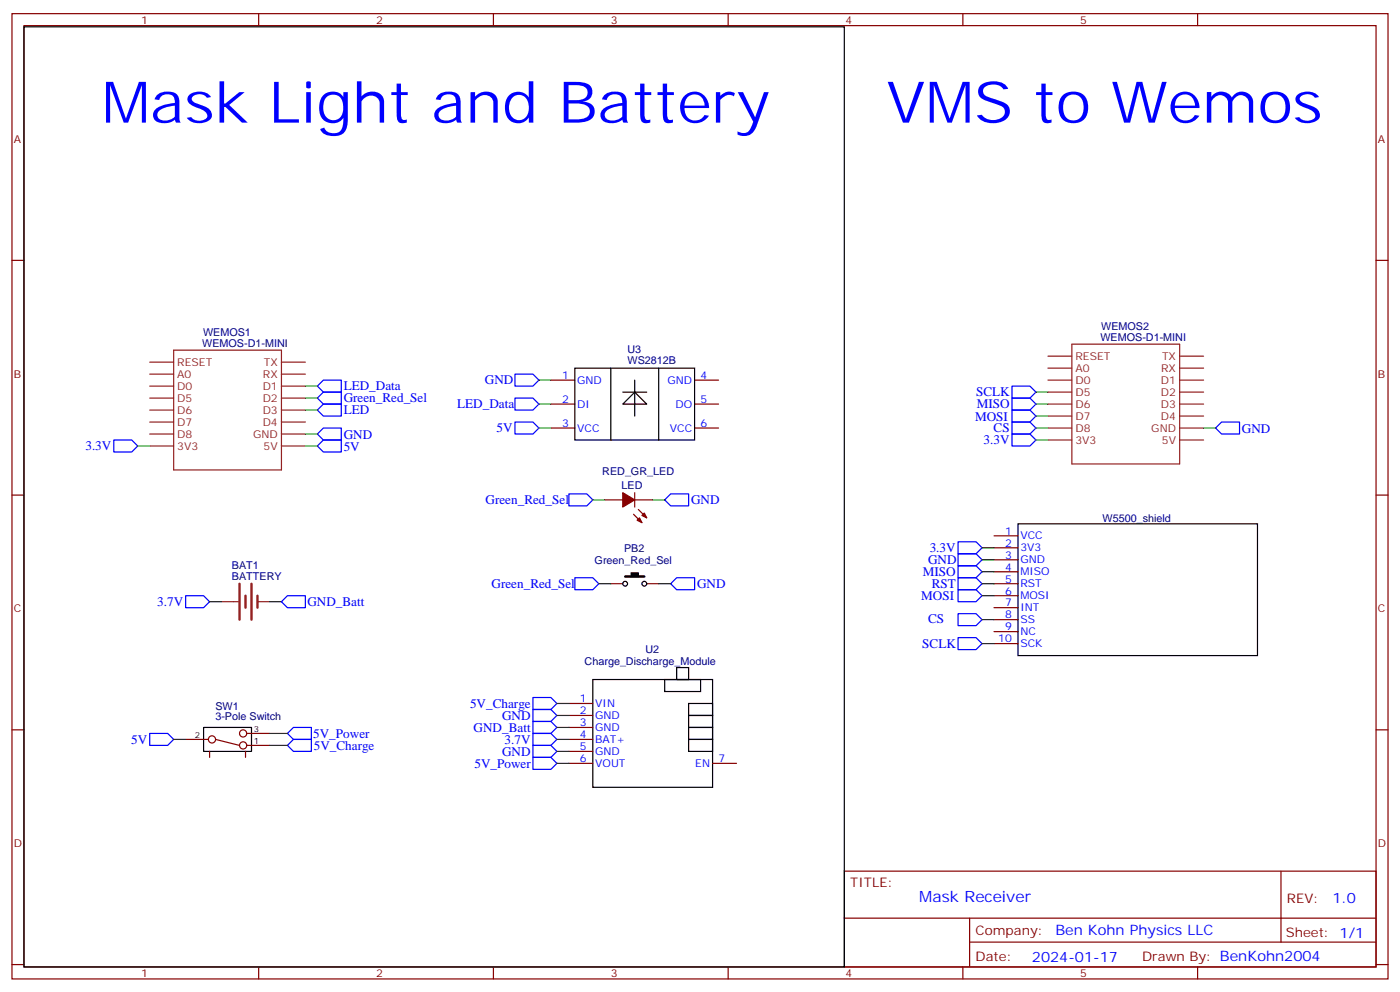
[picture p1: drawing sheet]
<svg xmlns="http://www.w3.org/2000/svg" width="412mm" height="292mm" viewBox="0 0 412 292" stroke-linecap="round" stroke-linejoin="round" font-family="sans-serif">
<g fill="none" stroke="#870000" stroke-width=".35">
<path d="M3.5 4h405.4v284.4h-405.4zM7.1 7.5h398.2v277.3h-398.2zM76.2 4v3.5M145.3 4v3.5M214.5 4v3.5M283.6 4v3.5M352.8 4v3.5M3.5 76.7h3.6M405.3 76.7h3.6M162.3 112h7M162.3 119h7M204.6 112h7.1"/>
<path d="M204.6 119h7.1M162.3 126.1h7M204.6 126.1h7.1M3.5 145.8h3.6M178.2 147.2h5.2M186.6 151.5l2.5 2.5M187 147.2h5.3M187 145.1v4.3M188 150.1l2.5 2.4M292.8 157.8h7.1M405.3 145.8h3.6M179.9 171.9h3.5"/>
<path d="M190.5 171.9h3.5M292.8 171.9h7.1M292.8 161.4h7.1M292.8 164.9h7.1M292.8 168.4h7.1M292.8 175.5h7.1M292.8 179h7.1M292.8 182.5h7.1M292.8 186.1h7.1M292.8 189.6h7.1M3.5 215h3.6M54.7 217.8h6.7"/>
<path d="M63.5 217.8l7.1 1.8M72.7 216h6.7M72.7 219.6h6.7M167.6 207.2h7M167.6 210.7h7M167.6 214.3h7M167.6 217.8h7M405.3 215h3.6M61.7 221.3v1.8M72.3 221.3v1.8M167.6 221.3h7M167.6 224.9h7"/>
<path d="M209.9 224.9h7.1M248.7 256.6h156.6v28.2h-156.6zM377.3 256.6v20.9M248.7 270.5h156.5M285.6 277.5h119.6M285.6 270.5v14.1M3.5 284.1h3.6M76.2 284.8v3.6M145.3 284.8v3.6M214.5 284.8v3.6M283.6 284.8v3.6M352.8 284.8v3.6"/>
<path d="M405.3 284.1h3.6"/>
<circle cx="62.4" cy="217.8" r="1.06"/>
<circle cx="71.6" cy="216" r="1.06"/>
<circle cx="71.6" cy="219.6" r="1.06"/>
</g>
<g fill="none" stroke="#000" stroke-width=".35">
<path d="M7.1 7.9h241.6v276.9h-241.6zM169.3 108.4h35.3v21.2h-35.3zM179.9 108.4v21.2M183.4 119l3.6-3.5 3.5 3.5zM183.4 115.5h7.1M187 112v10.6M194 108.4v21.2M299.9 154.3h70.5v38.8h-70.5zM199.3 196.6h3.5v3.6h-3.5zM60 214.3h14.1v7h-14.1zM174.6 200.2h35.3v31.7h-35.3zM195.8 200.2h10.6v3.5h-10.6z"/>
<path d="M202.8 207.2h7.1v3.5h-7.1zM202.8 210.7h7.1v3.6h-7.1zM202.8 214.3h7.1v3.5h-7.1zM202.8 217.8h7.1v3.5h-7.1z"/>
<circle cx="184.2" cy="171.9" r=".71"/>
<circle cx="189.8" cy="171.9" r=".71"/>
</g>
<path d="M70.6 171.9v10.6M72.3 175.5v3.5M74.1 171.9v10.6M75.8 175.5v3.5" fill="none" stroke="#8c2424" stroke-width=".71"/>
<g fill="none" stroke="#8c2424" stroke-width=".35">
<path d="M44.1 106.7h7.1M44.1 110.2h7.1M44.1 113.7h7.1M44.1 117.3h7.1M51.2 103.2h31.7v35.2h-31.7zM82.9 106.7h7.1M82.9 110.2h7.1M82.9 113.7h7.1M82.9 117.3h7.1M308.7 104.9h7M308.7 108.4h7M308.7 112h7"/>
<path d="M308.7 115.5h7M308.7 119h7M315.7 101.4h31.8v35.3h-31.8zM347.5 104.9h7M347.5 108.4h7M347.5 112h7M347.5 115.5h7M347.5 119h7M44.1 120.8h7.1M44.1 124.3h7.1M44.1 127.8h7.1M44.1 131.4h7.1"/>
<path d="M82.9 120.8h7.1M82.9 124.3h7.1M82.9 127.8h7.1M82.9 131.4h7.1M308.7 122.6h7M308.7 126.1h7M308.7 129.6h7M347.5 122.6h7M347.5 126.1h7M347.5 129.6h7M65.3 177.2h4.9M75.8 177.2h3.6"/>
</g>
<path d="M185.9 168.8h2.1v1h-2.1z" fill="#000" stroke="#000" stroke-width=".35"/>
<path d="M184.1 169.8h5.7" fill="none" stroke="#000" stroke-width=".71"/>
<g fill="none" stroke="#00f" stroke-width=".35">
<path d="M93.5 117.3l1.7-1.8h5.3v3.5h-5.3zM93.5 113.7l1.7-1.7h5.3v3.5h-5.3zM151.7 117.3h5.3l1.7 1.7-1.7 1.8h-5.3zM151.7 110.2h5.3l1.7 1.8-1.7 1.7h-5.3zM298.1 117.3h5.3l1.8 1.7-1.8 1.8h-5.3zM298.1 113.7h5.3l1.8 1.8-1.8 1.8h-5.3zM33.5 129.6h5.3l1.8 1.8-1.8 1.7h-5.3zM93.5 131.4l1.7-1.8h5.3v3.5h-5.3zM93.5 127.8l1.7-1.7h5.3v3.5h-5.3zM93.5 120.8l1.7-1.8h5.3v3.6h-5.3zM151.7 124.3h5.3l1.7 1.8-1.7 1.7h-5.3zM298.1 124.3h5.3l1.8 1.8-1.8 1.7h-5.3z"/>
<path d="M298.1 127.8h5.3l1.8 1.8-1.8 1.8h-5.3zM298.1 120.8h5.3l1.8 1.8-1.8 1.7h-5.3zM358.1 126.1l1.7-1.8h5.3v3.5h-5.3zM167.6 145.5h5.3l1.7 1.7-1.7 1.8h-5.3zM195.8 147.2l1.8-1.7h5.2v3.5h-5.2zM282.2 159.6h5.3l1.8 1.8-1.8 1.7h-5.3zM54.7 175.5h5.3l1.7 1.7-1.7 1.8h-5.3zM82.9 177.2l1.8-1.7h5.3v3.5h-5.3zM169.3 170.2h5.3l1.8 1.7-1.8 1.8h-5.3zM199.3 170.2h5.3v3.5h-5.3l-1.7-1.8zM282.2 163.1h5.3l1.8 1.8-1.8 1.8h-5.3zM282.2 166.7h5.3l1.8 1.7-1.8 1.8h-5.3z"/>
<path d="M282.2 173.7h5.3l1.8 1.8-1.8 1.7h-5.3zM282.2 170.2h5.3l1.8 1.7-1.8 1.8h-5.3zM282.2 180.8h5.3l1.8 1.7-1.8 1.8h-5.3zM282.2 187.8h5.3l1.8 1.8-1.8 1.7h-5.3zM44.1 216h5.3l1.8 1.8-1.8 1.8h-5.3zM84.7 216l1.7-1.7h5.3v3.5h-5.3zM86.4 217.8h5.3v3.5h-5.3l-1.7-1.7zM157 205.5h5.3l1.7 1.7-1.7 1.8h-5.3zM157 209h5.3l1.7 1.7-1.7 1.8h-5.3zM157 212.5h5.3l1.7 1.8-1.7 1.7h-5.3zM157 216h5.3l1.7 1.8-1.7 1.8h-5.3zM157 219.6h5.3l1.7 1.7-1.7 1.8h-5.3z"/>
<path d="M157 223.1h5.3l1.7 1.8-1.7 1.7h-5.3z"/>
</g>
<g fill="none" stroke="#008700" stroke-width=".35">
<path d="M90 113.7h3.5M90 117.3h3.5M158.7 112h3.6M158.7 119h3.6M305.2 119h3.5M305.2 115.5h3.5M40.6 131.4h3.5M90 127.8h3.5M90 131.4h3.5M90 120.8h3.5M158.7 126.1h3.6M305.2 126.1h3.5"/>
<path d="M305.2 129.6h3.5M305.2 122.6h3.5M354.5 126.1h3.6M174.6 147.2h3.6M192.3 147.2h3.5M61.7 177.2h3.6M79.4 177.2h3.5M176.4 171.9h3.5M194 171.9h3.6M289.3 171.9h3.5M289.3 161.4h3.5M289.3 164.9h3.5"/>
<path d="M289.3 168.4h3.5M289.3 175.5h3.5M289.3 182.5h3.5M289.3 189.6h3.5M51.2 217.8h3.5M79.4 216h5.3M79.4 219.6h5.3M164 217.8h3.6M164 207.2h3.6M164 210.7h3.6M164 214.3h3.6M164 221.3h3.6"/>
<path d="M164 224.9h3.6"/>
</g>
<g fill="#870000" stroke="#870000" stroke-width=".35">
<path d="M183.4 145.1l3.6 2.1-3.6 2.2z"/>
<path d="M187.7 153.2l.7-.7 .7 1.5z"/>
<path d="M189.1 151.8l.7-.7 .7 1.4z"/>
</g>
<g font-size="16.9" fill="#00f">
<text x="30" y="36.1">Mask Light and Battery</text>
<text x="261.1" y="36.1">VMS to Wemos</text>
</g>
<text font-size="4.6" fill="#00f" x="270.8" y="265.6">Mask Receiver</text>
<g font-size="4.2" fill="#00f">
<text x="392.5" y="265.9">1.0</text>
<text x="310.9" y="275.4">Ben Kohn Physics LLC</text>
<text x="304" y="283.2">2024-01-17</text>
</g>
<g font-size="3.9" fill="#00f">
<text x="142.8" y="113.2">GND</text>
<text x="101.2" y="115">LED_Data</text>
<text x="101.2" y="118.5">Green_Red_Sel</text>
<text x="287.5" y="116.8">SCLK</text>
<text x="101.2" y="122.1">LED</text>
<text x="134.7" y="120.3">LED_Data</text>
<text x="287.2" y="124">MOSI</text>
<text x="287.7" y="120.3">MISO</text>
<text x="101.2" y="129.2">GND</text>
<text x="146.3" y="127.3">5V</text>
<text x="289.7" y="130.9">3.3V</text>
<text x="292.7" y="127.3">CS</text>
<text x="365.8" y="127.4">GND</text>
<text x="25.2" y="132.6">3.3V</text>
<text x="101.2" y="132.7">5V</text>
<text x="143" y="148.5">Green_Red_Sel</text>
<text x="203.6" y="148.6">GND</text>
<text x="273.4" y="166.1">GND</text>
<text x="273.9" y="162.6">3.3V</text>
<text x="144.8" y="173.2">Green_Red_Sel</text>
<text x="205.3" y="173.2">GND</text>
<text x="271.9" y="169.7">MISO</text>
<text x="274.5" y="173.2">RST</text>
<text x="46.3" y="178.5">3.7V</text>
<text x="90.5" y="178.6">GND_Batt</text>
<text x="271.3" y="176.9">MOSI</text>
<text x="273.4" y="183.6">CS</text>
<text x="271.7" y="190.9">SCLK</text>
<text x="138.5" y="208.5">5V_Charge</text>
<text x="139.5" y="215.5">GND_Batt</text>
<text x="147.9" y="212">GND</text>
<text x="38.7" y="219.1">5V</text>
<text x="92.3" y="217.4">5V_Power</text>
<text x="92.4" y="220.9">5V_Charge</text>
<text x="148.6" y="219">3.7V</text>
<text x="139.7" y="226.1">5V_Power</text>
<text x="147.9" y="222.6">GND</text>
</g>
<g font-size="3.9" fill="#800">
<text x="250.5" y="261.2">TITLE:</text>
<text x="379.1" y="265.9">REV:</text>
<text x="287.4" y="275.4">Company:</text>
<text x="378.7" y="276">Sheet: 1/1</text>
<text x="287.4" y="283.1">Date:</text>
<text x="336.4" y="283.2">Drawn By: BenKohn2004</text>
</g>
<g font-size="3.2" fill="#800">
<text x="41.6" y="7">1</text>
<text x="110.8" y="7">2</text>
<text x="179.9" y="7">3</text>
<text x="249.1" y="7">4</text>
<text x="318.2" y="7">5</text>
<text x="4.1" y="42.1">A</text>
<text x="405.9" y="42.1">A</text>
<text x="4.1" y="111.3">B</text>
<text x="405.9" y="111.3">B</text>
<text x="4.1" y="180.4">C</text>
<text x="405.9" y="180.4">C</text>
<text x="4.1" y="249.6">D</text>
<text x="405.9" y="249.6">D</text>
<text x="41.6" y="287.8">1</text>
<text x="110.8" y="287.8">2</text>
<text x="179.9" y="287.8">3</text>
<text x="249.1" y="287.8">4</text>
<text x="318.2" y="287.8">5</text>
</g>
<g font-size="3.2" fill="#000080">
<text x="59.8" y="98.9">WEMOS1</text>
<text x="324.1" y="100.3">WEMOS-D1-MINI</text>
<text x="324.4" y="97.2">WEMOS2</text>
<text x="59.6" y="102.1">WEMOS-D1-MINI</text>
<text x="184.8" y="107.3">WS2812B</text>
<text x="184.8" y="104.1">U3</text>
<text x="177.4" y="139.9">RED_GR_LED</text>
<text x="183.1" y="144.1">LED</text>
<text x="324.8" y="153.6">W5500_shield</text>
<text x="68.3" y="167.7">BAT1</text>
<text x="175.2" y="166">Green_Red_Sel</text>
<text x="183.9" y="162.5">PB2</text>
<text x="68.3" y="170.9">BATTERY</text>
<text x="172.2" y="196">Charge_Discharge_Module</text>
<text x="190.1" y="192.4">U2</text>
<text x="63.4" y="209">SW1</text>
<text x="63.4" y="212.1">3-Pole Switch</text>
</g>
<g font-size="3.2" fill="#8d2323">
<text x="52.2" y="107.7">RESET</text>
<text x="77.7" y="107.7">TX</text>
<text x="316.8" y="106">RESET</text>
<text x="342.3" y="106">TX</text>
<text x="52.2" y="111.3">A0</text>
<text x="77.5" y="111.3">RX</text>
<text x="316.8" y="109.5">A0</text>
<text x="316.8" y="113">D0</text>
<text x="342" y="113">D1</text>
<text x="342" y="109.5">RX</text>
<text x="52.2" y="114.8">D0</text>
<text x="52.2" y="118.3">D5</text>
<text x="77.4" y="118.3">D2</text>
<text x="77.4" y="114.8">D1</text>
<text x="316.8" y="116.6">D5</text>
<text x="342" y="116.6">D2</text>
<text x="52.2" y="121.8">D6</text>
<text x="52.2" y="125.4">D7</text>
<text x="77.4" y="125.4">D4</text>
<text x="77.4" y="121.8">D3</text>
<text x="316.8" y="120.1">D6</text>
<text x="316.8" y="123.6">D7</text>
<text x="342" y="123.6">D4</text>
<text x="342" y="120.1">D3</text>
<text x="52.2" y="128.9">D8</text>
<text x="74.6" y="128.9">GND</text>
<text x="316.8" y="127.1">D8</text>
<text x="316.8" y="130.7">3V3</text>
<text x="339.1" y="127.1">GND</text>
<text x="342.2" y="130.7">5V</text>
<text x="52.2" y="132.4">3V3</text>
<text x="77.7" y="132.4">5V</text>
</g>
<g font-size="3.2" fill="#00f">
<text x="165.6" y="111.6">1</text>
<text x="170" y="113">GND</text>
<text x="196.6" y="113">GND</text>
<text x="206.4" y="111.6">4</text>
<text x="165.6" y="118.7">2</text>
<text x="206.4" y="118.7">5</text>
<text x="165.6" y="125.7">3</text>
<text x="170" y="120.1">DI</text>
<text x="199" y="120.1">DO</text>
<text x="206.4" y="125.7">6</text>
<text x="170" y="127.1">VCC</text>
<text x="197.3" y="127.1">VCC</text>
<text x="296.1" y="157.5">1</text>
<text x="296.1" y="161">2</text>
<text x="300.6" y="158.9">VCC</text>
<text x="296.1" y="164.5">3</text>
<text x="300.6" y="162.4">3V3</text>
<text x="300.6" y="165.9">GND</text>
<text x="296.1" y="168.1">4</text>
<text x="296.1" y="171.6">5</text>
<text x="300.6" y="169.5">MISO</text>
<text x="300.6" y="173">RST</text>
<text x="296.1" y="175.1">6</text>
<text x="296.1" y="178.6">7</text>
<text x="300.6" y="176.5">MOSI</text>
<text x="296.1" y="182.2">8</text>
<text x="296.1" y="185.7">9</text>
<text x="300.6" y="180.1">INT</text>
<text x="300.6" y="183.6">SS</text>
<text x="294.1" y="189.2">10</text>
<text x="300.6" y="187.1">NC</text>
<text x="300.6" y="190.6">SCK</text>
<text x="170.8" y="206.9">1</text>
<text x="175.3" y="208.3">VIN</text>
<text x="170.8" y="210.4">2</text>
<text x="170.8" y="213.9">3</text>
<text x="175.3" y="211.8">GND</text>
<text x="175.3" y="215.3">GND</text>
<text x="170.8" y="217.5">4</text>
<text x="170.8" y="221">5</text>
<text x="175.3" y="218.9">BAT+</text>
<text x="170.8" y="224.5">6</text>
<text x="175.3" y="222.4">GND</text>
<text x="175.3" y="225.9">VOUT</text>
<text x="204.8" y="225.9">EN</text>
<text x="211.7" y="224.5">7</text>
</g>
<g font-size="2.5">
<text x="74.8" y="215.7">3</text>
<text x="57.3" y="217.5">2</text>
<text x="74.8" y="219.2">1</text>
</g>
</svg>
